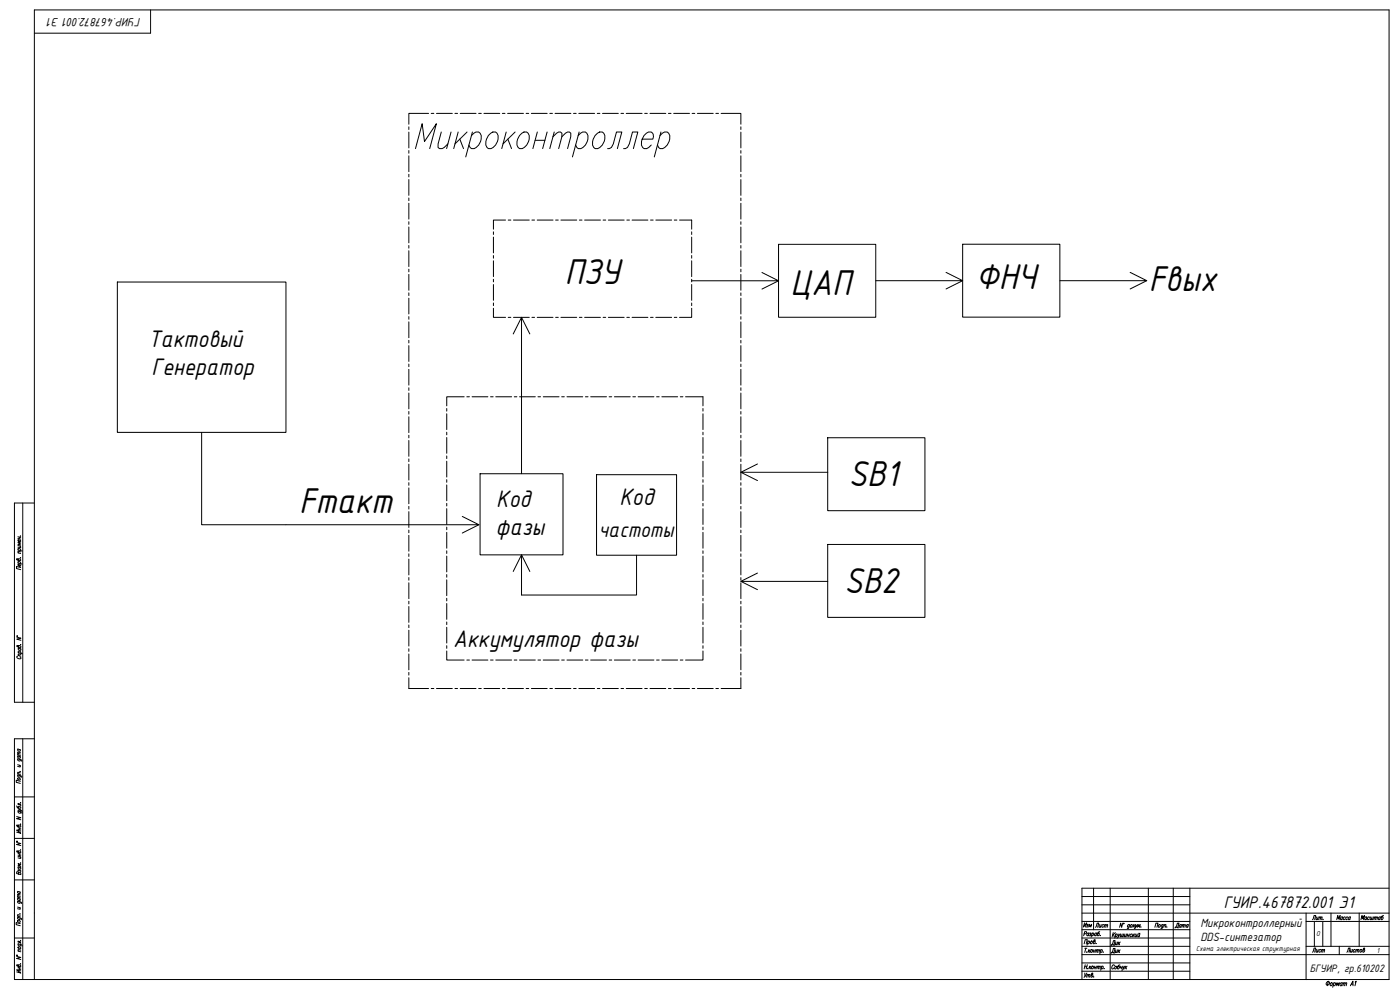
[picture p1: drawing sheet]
<svg xmlns="http://www.w3.org/2000/svg" width="841mm" height="594mm" viewBox="0 0 841 594" stroke-linecap="round" stroke-linejoin="round" font-family="sans-serif">
<g fill="none" stroke="#000" stroke-width=".6">
<path d="M90 6v14h-69M458 164l10 5h-52M468 169l-10 5M568 164l10 5h-52M578 169l-10 5M679 164l10 5h-52M689 169l-10 5M313 191l5 10M308 201l5-10v94M455 279l-10 5M497 284h-52l10 5M14 302v120"/>
<path d="M21 302h-12v120h12M278 310l10 5h-116M288 315l-10 5M313 333l5 10M308 343l5-10v24M455 344l-10 5M497 349h-52l10 5M14 444v144M21 444h-12v144h825v-582h-813v582M9 479h12M9 504h12M9 529h12"/>
<path d="M657 534v24M667 534v54M690 534v54M705 534v54M715 534v54M834 534h-184v54M650 548h184M785 548v40M785 553h49M800 548v20M817 548v20M9 563h12"/>
<path d="M715 573h119M785 568h49M805 568v5"/>
</g>
<g fill="none" stroke="#000" stroke-width=".6">
<path d="M11 336a.7 .7 0 0 1 1 0 .7 .7 0 0 1 0 1l-2-1 1 1M11 338l2 1M11 332h1M11 330l2 1M11 328h1M11 322l1 1M11 323l1 1M11 338a.7 .7 0 0 1 1-1 1 1 0 0 1 0 2M11 330a.8 .8 0 0 1 1 0 .8 .8 0 0 1 0 1M12 323v1M12 328v1h-1M12 339v1a.7 .7 0 0 1-1 0 .7 .7 0 0 1 0-1v1"/>
<path d="M12 324v1a.7 .7 0 0 1-1 0 .7 .7 0 0 1 0-1v1M12 335h.1M12 322h.1M12 331h-1v1M12 326h-1l1 1h-1h1M12 341l-2-1v2h2M10 383h3l-3 1 3 1M10 382h.1M11 394l-1 1 2 1 1-1h-1M11 388a.7 .7 0 0 1 1 0 .7 .7 0 0 1 0 1l-2-1 1 1M11 394h2M11 392l2 1"/>
<path d="M11 389l2 1M11 392a.7 .7 0 0 1 1-1 .7 .7 0 0 1 0 1M11 389v1l1 1 1-1h-1M12 387h.1M13 393h-2v1M11 456h2v1M11 459l1 1M11 454l1 1M11 453l1 1M11 450h1M11 456a.7 .7 0 0 0 0 1 .7 .7 0 0 0 1-1M11 454v1h1v-1"/>
<path d="M11 450v1h1v-1M12 460v1l-1-1M12 453h-1v1M12 452h-1v1M11 466h2v1M11 465h1M11 467l1 1a.8 .8 0 0 1-1 0 .8 .8 0 0 1 0-1zM11 466a.7 .7 0 0 0 0 1 .7 .7 0 0 0 1-1M12 463h.1M12 469h-2v1l2 1M12 464h-1v1M10 491h2l-2 1h2"/>
<path d="M10 484l1 1 1 1a1 1 0 0 0 0-2 .7 .7 0 0 0-1 1M11 496a.7 .7 0 0 1 1 0 .7 .7 0 0 1 0 1l-2-1 1 1M11 487l2 1v1M11 486l1 1h-1M11 497l1 1M11 498l1 1M11 487a.7 .7 0 0 0 0 1 .7 .7 0 0 0 1 0M12 497v1M12 495h.1M12 482h.1M12 499h-2l2 2-2-1M12 487h1"/>
<path d="M12 483h-1l1 1M10 506l2 1h-2l2 1M10 505v1zM11 512a.7 .7 0 0 1 1-1 .7 .7 0 0 1 0 1h-2v-1l1 1M11 514l1 1M11 513h1M11 514h1M12 513v1M12 515v1l-1-1M12 518h.1M12 511h.1M12 519h-1l1 1h-1h1"/>
<path d="M11 540h1M11 539h1M11 535l1 1M11 521h1M11 540v1h1v-1M11 536v1l1-1M11 524h-1v1h2v-1l-1 1M11 521l1 1v-1M12 523v1M12 523l-1-1v1M12 538h-1v1M12 538l-1-1v1"/>
<path d="M11 551l2 1M11 541l2 1v1M11 550l1 1M11 545h1M11 553l1 1a.8 .8 0 0 1-1 0 .8 .8 0 0 1 0-1zM11 551a.7 .7 0 0 0 0 1 .7 .7 0 0 0 1 0v-1M11 541a1 1 0 0 0 0 2 .7 .7 0 0 0 1-1M12 545v1h-1M12 549h.1M12 555l-2-1v1l2 1M12 550l-1-1v1M661 560h-1l-1 2a.7 .7 0 0 0 1-1h-1"/>
<path d="M674 555v2l-1-2v2M675 555h.1M679 556h-1a.7 .7 0 0 0-1 0 .7 .7 0 0 0 1 1M679 555l-1 3h-1M679 556l1-1a.7 .7 0 0 1 0 1 .7 .7 0 0 1-1 1zM681 555v2M681 556l1 1M682 555l-1 2M682 555v2l1-2M682 557l-1 1M683 557l1-2v2l1-2-1 2M685 557h.1"/>
<path d="M694 557v-2h2l-1 2M696 556l1-1a.7 .7 0 0 1 0 1 .7 .7 0 0 1-1 1zM699 556a.7 .7 0 0 0-1 0 .7 .7 0 0 0 0 1M699 555l-1 3h-1M699 556l1-1v2M700 555l-1 2M701 557h.1M803 552l1-2v2l1-2-1 2M806 551l-1 1h1M807 551l-1 1M808 551a.9 .9 0 0 0-1 1h1M810 551h-1a.9 .9 0 0 0-1 1 .9 .9 0 0 0 1 0"/>
<path d="M811 551l-1 1h1M811 551v1M10 574l2 1-2 1h2M10 574h.1M11 567l2 1M11 571l1 1M11 569h1a.8 .8 0 0 1-1 1 .8 .8 0 0 1 0-1zM11 567a.7 .7 0 0 0 0 1 .7 .7 0 0 0 1 0v-1M12 579h.1M12 565h.1M12 571l-1-1v1M12 566l-1-1v1l1 1"/>
<path d="M651 567l1-3h1v3M651 561h1l1-1h-1l-1 2M652 570h1M652 580l-1 2M652 570v2M653 572h.1M653 580v2M654 566v-1a.7 .7 0 0 1 0 1 .7 .7 0 0 1-1 1M654 565l-1 3M654 570v2M654 561v-1l-1 1v1h1M654 560v2"/>
<path d="M654 571l1 1M655 561h.1M655 570l-1 2M655 561v1h-1M655 566l1-1a.7 .7 0 0 1 0 1 .7 .7 0 0 1-1 1zM656 571v-1a1 1 0 0 1 0 2 .8 .8 0 0 1-1 0zM656 561v-1a1.1 1.1 0 0 1 1 2 .8 .8 0 0 1-1 0M656 560l-1 3M657 571h1M657 570v2M657 565a.7 .7 0 0 1 1 1 .7 .7 0 0 1-1 0v-1l1-1-1 2M658 570v2"/>
<path d="M658 567h.1M659 561l-1-1v1v1M659 571h1l-1 1M659 560l-1 2M659 570l-1 2M660 571h1l-1 1M661 562h.1M661 571l1-1a1 1 0 0 1 0 2 .8 .8 0 0 1-1 0M661 570v3M663 572h.1M669 560l-1 3M669 561v2"/>
<path d="M670 560l-2 2M670 561h1a.8 .8 0 0 1 0 1 .8 .8 0 0 1-1 0M670 561v3M672 561v2l1-2M673 580h-1l-1 2a.7 .7 0 0 0 1-1M673 561v2l1-1M674 561v2l1-1M675 561v2M676 561l-1 2 1-1M677 561l-1 2M677 562h1M677 561v2"/>
<path d="M678 561v2M680 561h-1a.9 .9 0 0 0 0 1 .9 .9 0 0 0 0 1l1-1M681 561l-1 2M681 562v1M682 561l-2 1M682 561v2l1-1M683 561v2M684 561l-1 2 1-1M684 561h1M685 561l-1 2M11 580a.7 .7 0 0 1 1 0 .7 .7 0 0 1 0 1l-2-1h1M11 581l1 1"/>
<path d="M11 582l1 1M12 581v1M12 583h-2l2 1h-2M652 581h1M652 585v2M653 585l-2 2M653 586l1-1v2M653 585v2M653 582h.1M654 586l1-1-1 2M655 580l-1 2M655 581v1"/>
<path d="M656 585a.7 .7 0 0 1 0 1 .7 .7 0 0 1-1 1l1-2v1M656 580a.8 .8 0 0 1 1 1 .8 .8 0 0 1-1 1zM657 587h.1M657 581h1M658 580l-1 2M659 580l-1 2M659 581l1-1v2M659 580v2M660 581l1-1v2M662 581v-1a.8 .8 0 0 1 1 1 .8 .8 0 0 1-1 1M662 580l-1 3M663 582h.1"/>
<path d="M669 580l-1 1v1l1-1M670 581v-1a.8 .8 0 0 1 1 1 .8 .8 0 0 1-1 1zM673 580v1h1M674 580v2M675 580v2l1-2M675 582l-1 1M676 580v2M676 581l1 1M677 580l-1 2M798 589l-1 3M799 591l1-1a.8 .8 0 0 1 0 1 .8 .8 0 0 1-1 1zM801 591l1-1a.8 .8 0 0 1 0 1 .8 .8 0 0 1-1 1"/>
<path d="M801 590v3M803 592v-2v2l2-2-1 2M806 591v-1l-1 1v1h1M806 590v2M807 591l1-1v2M807 590v2M808 591l1-1v2M811 592l2-3v3M812 591h1M814 590l1-1-1 3"/>
<circle cx="798" cy="591" r="1.1"/>
</g>
<path d="M790 554v14M795 554v14M650 573h65M650 568h65M650 578h65M650 563h65M650 583h65" fill="none" stroke="#000" stroke-width=".6"/>
<!-- layer: 0 -->
<circle cx="785" cy="588" r=".3" fill="#000"/>
<g fill="none" stroke="#000" stroke-width=".6">
<path d="M468 147h58v44h-58zM578 147h59v44h-59zM70 169h102v91h-102zM121 260v55h51M497 263h59v44h-59zM288 285h50v48h-50zM358 285h48v49h-48zM382 334v23h-69M497 327h59v44h-59zM650 539h65M650 558h65M650 553h65"/>
<path d="M650 544h65"/>
</g>
<g fill="none" stroke="#000" stroke-width=".6">
<path d="M405 68h9M416 68h1M419 68h9M430 68h2M433 68h12v7M445 76v2M445 79v10M445 90v2M445 94v9M246 105v1M246 108v9M246 119v2"/>
<path d="M445 105v1M445 108v9M445 119v2M246 122v10M246 133v2M246 136v10M296 139v2M304 132h-8v6M305 132h2M308 132h10M320 132h1M323 132h9"/>
<path d="M334 132h1M337 132h9M348 132h2M351 132h10M362 132h2M365 132h10M377 132h1M380 132h9M391 132h1M394 132h9M405 132h2M408 132h8v6"/>
<path d="M416 139v2M445 122v10M445 133v2M445 136v10M246 147v2M246 151v9M296 142v10M296 153v2M296 157v9M416 142v10M416 153v2M416 157v9"/>
<path d="M445 147v2M445 151v9M246 162v1M246 165v9M246 176v2M246 179v10M296 168v1M296 171v9M416 168v1M416 171v9M445 162v1M445 165v9"/>
<path d="M445 176v2M445 179v10M246 190v2M246 193v10M296 185v6h8M296 182v2M305 191h2M308 191h10M320 191h1M323 191h9M334 191h1M337 191h9"/>
<path d="M348 191h2M351 191h10M362 191h2M365 191h10M377 191h1M380 191h9M391 191h1M394 191h9M405 191h2M416 185v6h-8M416 182v2M445 190v2"/>
<path d="M445 193v10M246 204v2M246 208v9M246 219v1M445 204v2M445 208v9M445 219v1M246 222v9M246 233v2M246 236v10M279 238h-11v6M280 238h2"/>
<path d="M284 238h9M295 238h1M298 238h9M309 238h2M312 238h10M323 238h2M326 238h10M337 238h2M341 238h9M352 238h1M355 238h9M366 238h1"/>
<path d="M369 238h10M380 238h2M383 238h10M394 238h2M398 238h9M409 238h1M412 238h10v6M445 222v9M445 233v2M445 236v10M246 247v2M246 250v10"/>
<path d="M268 245v2M268 249v9M268 260v1M422 245v2M422 249v9M422 260v1M445 247v2M445 250v10M246 261v2M246 265v9M246 276v1M246 279v9"/>
<path d="M268 263v9M268 274v1M268 277v10M422 263v9M422 274v1M422 277v10M445 261v2M445 265v9M445 276v1M445 279v9M246 290v2M246 293v10"/>
<path d="M268 288v2M268 291v10M422 288v2M422 291v10M445 290v2M445 293v10M246 304v2M246 307v10M246 318v2M268 302v2M268 306v9M268 317v1"/>
<path d="M268 320v9M422 302v2M422 306v9M422 317v1M422 320v9M445 304v2M445 307v10M445 318v2M246 322v9M246 333v1M246 336v9M268 331v1"/>
<path d="M268 334v10M422 331v1M422 334v10M445 322v9M445 333v1M445 336v9M246 347v2M246 350v10M268 345v2M268 348v10M268 359v2M422 345v2"/>
<path d="M422 348v10M422 359v2M445 347v2M445 350v10M246 361v2M246 364v10M246 375v2M246 379v9M268 363v9M268 374v1M268 377v9M422 363v9"/>
<path d="M422 374v1M422 377v9M445 361v2M445 364v10M445 375v2M445 379v9M246 390v1M246 393v9M268 391v5h11M268 388v1M280 396h2M284 396h9"/>
<path d="M295 396h1M298 396h9M309 396h2M312 396h10M323 396h2M326 396h10M337 396h2M341 396h9M352 396h1M355 396h9M366 396h1M369 396h10"/>
<path d="M380 396h2M383 396h10M394 396h2M398 396h9M409 396h1M422 391v5h-10M422 388v1M445 390v1M445 393v9M246 404v2M246 407v7h11M259 414h2"/>
<path d="M262 414h10M273 414h2M276 414h10M288 414h1M291 414h9M302 414h1M305 414h9M316 414h2M319 414h10M330 414h2M333 414h10M345 414h1"/>
<path d="M348 414h9M359 414h1M362 414h9M373 414h2M376 414h10M387 414h2M390 414h10M402 414h1M405 414h9M416 414h1M419 414h9M430 414h2"/>
<path d="M445 404v2M445 407v7h-12"/>
</g>
<text font-size="27.8" x="248" y="96">Микроконтроллер</text>
<g font-size="23.2">
<text x="339" y="171">ПЗУ</text>
<text x="586" y="173">ФНЧ</text>
<text x="475" y="177">ЦАП</text>
<text x="690" y="175">Fвых</text>
<text x="510" y="292">SB1</text>
<text x="180" y="308">Fтакт</text>
<text x="507" y="356">SB2</text>
</g>
<g font-size="15.5">
<text x="89" y="208">Тактовый</text>
<text x="91" y="225">Генератор</text>
<text x="298" y="305">Код</text>
<text x="372" y="303">Код</text>
<text x="298" y="321">фазы</text>
<text x="272" y="388">Аккумулятор фазы</text>
</g>
<text font-size="13.9" x="360" y="322">частоты</text>
<text font-size="10.8" x="735" y="545">ГУИР.467872.001 Э1</text>
<g font-size="7.7">
<text x="85" y="11" transform="rotate(-180 85 11)">ГУИР.467872.001 Э1</text>
<text x="721" y="557">Микроконтроллерный</text>
<text x="721" y="565">DDS-синтезатор</text>
</g>
<text font-size="7" x="787" y="584">БГУИР, гр.610202</text>
<g font-size="6.6">
<text x="704" y="559">Дата</text>
<text x="666" y="569">Дик</text>
<text x="666" y="574">Дик</text>
</g>
<g font-size="5.7">
<text x="787" y="554">Лит.</text>
<text x="816" y="554">Масштаб</text>
<text x="649" y="558">Изм</text>
<text x="657" y="558">Лист</text>
<text x="787" y="573">Лист</text>
<text x="808" y="573">Листов</text>
</g>
<g font-size="4.6">
<text x="791" y="562">О</text>
<text x="719" y="572">Схема электрическая структурная</text>
<text x="827" y="573">1</text>
</g>
</svg>
